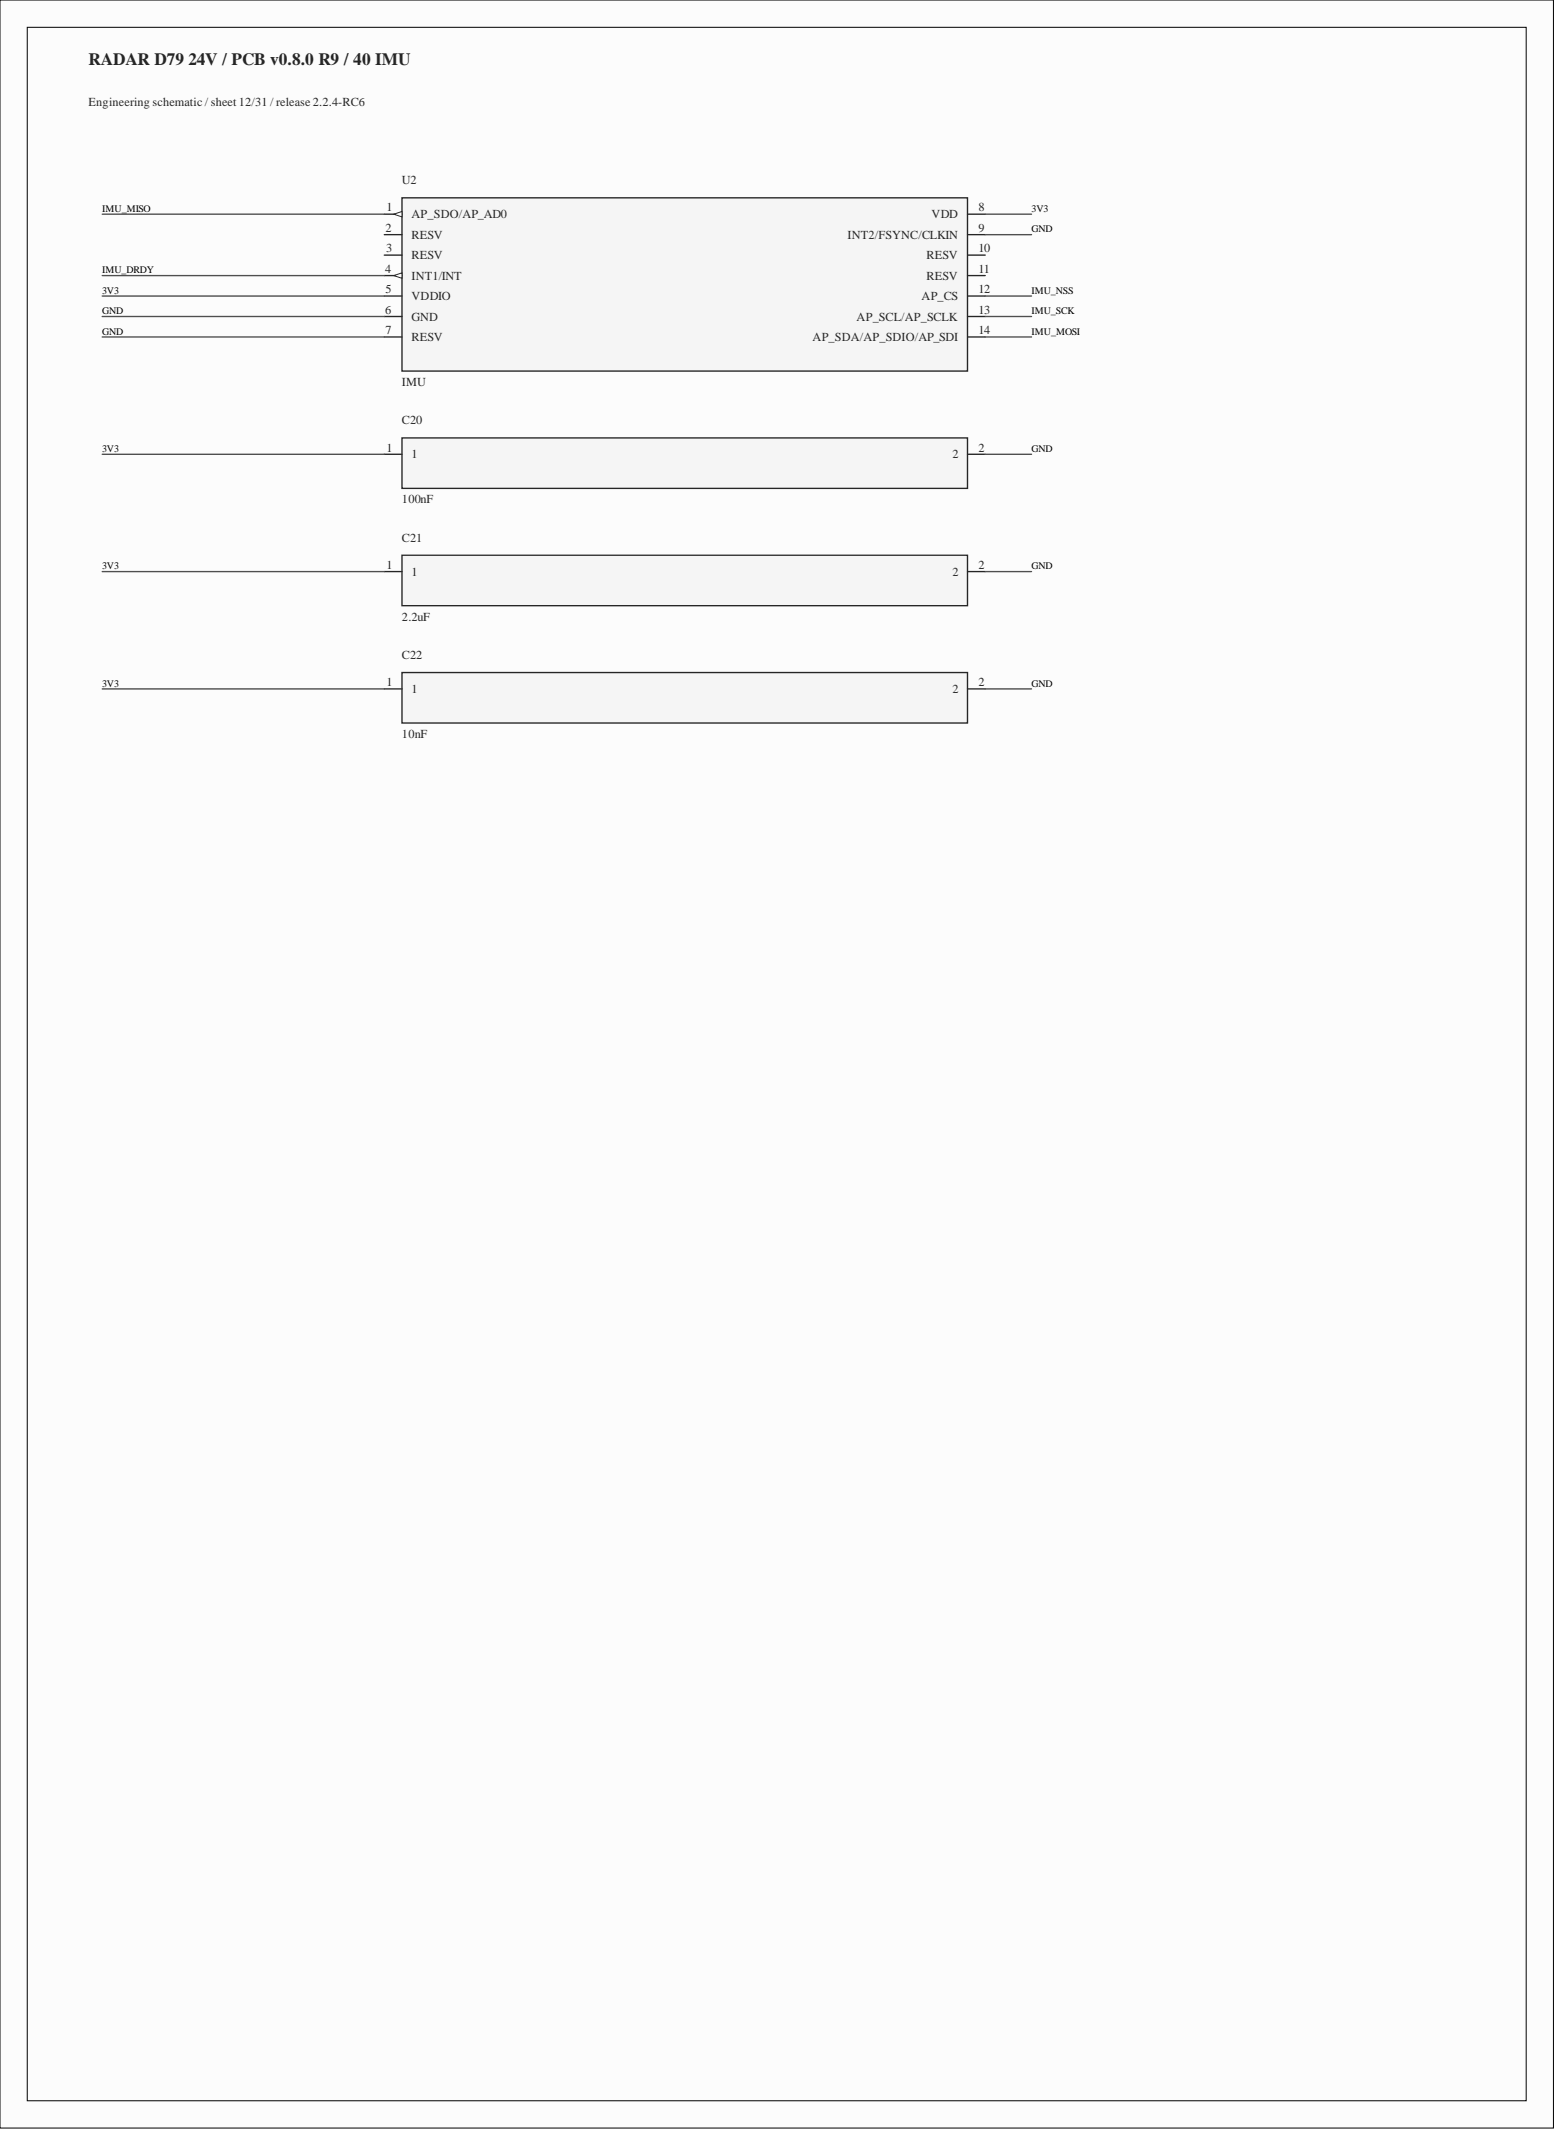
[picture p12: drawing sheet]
<svg xmlns="http://www.w3.org/2000/svg" width="289mm" height="396mm" viewBox="0 0 289 396" stroke-linecap="round" stroke-linejoin="round" font-family="sans-serif">
<path d="M0 0h288.6v395.4h-288.6z" fill-rule="evenodd" fill="#fcfcfc"/>
<path d="M0 0h288.6v395.4h-288.6z" fill="none" stroke="#000" stroke-width=".19"/>
<path d="M5.1 5.1h278.5v385.3h-278.5z" fill-rule="evenodd" fill="#fcfcfc"/>
<path d="M5.1 5.1h278.5v385.3h-278.5z" fill="none" stroke="#000" stroke-width=".19"/>
<path d="M74.7 36.8h105.1v32.2h-105.1z" fill-rule="evenodd" fill="#f5f5f5"/>
<path d="M74.7 36.8h105.1v32.2h-105.1z" fill="none" stroke="#262626" stroke-width=".25"/>
<path d="M71.4 39.8h3.3" fill="none" stroke="#282828" stroke-width=".25"/>
<path d="M73.2 39.8l1.5-.5v1z" fill="#fbfbfb"/>
<path d="M73.2 39.8l1.5-.5v1z" fill="none" stroke="#282828" stroke-width=".19"/>
<path d="M71.4 43.6h3.3M71.4 47.4h3.3M71.4 51.2h3.3" fill="none" stroke="#282828" stroke-width=".25"/>
<path d="M73.2 51.2l1.5-.5v1z" fill="#fbfbfb"/>
<path d="M73.2 51.2l1.5-.5v1z" fill="none" stroke="#282828" stroke-width=".19"/>
<path d="M179.8 39.8h3.2M71.4 55h3.3M71.4 58.8h3.3M179.8 55h3.2M179.8 58.8h3.2M179.8 43.6h3.2M179.8 47.4h3.2M179.8 51.2h3.2M71.4 62.6h3.3M179.8 62.6h3.2" fill="none" stroke="#282828" stroke-width=".25"/>
<path d="M19 39.8h52.4M183 39.8h8.7M19 51.2h52.4M19 55h52.4M19 58.8h52.4M183 55h8.7M183 58.8h8.7M183 43.6h8.7M19 62.6h52.4M183 62.6h8.7" fill="none" stroke="#4c4c4c" stroke-width=".25"/>
<path d="M74.7 81.4h105.1v9.4h-105.1z" fill-rule="evenodd" fill="#f5f5f5"/>
<path d="M74.7 81.4h105.1v9.4h-105.1z" fill="none" stroke="#262626" stroke-width=".25"/>
<path d="M71.4 84.4h3.3M179.8 84.4h3.2" fill="none" stroke="#282828" stroke-width=".25"/>
<path d="M19 84.4h52.4M183 84.4h8.7" fill="none" stroke="#4c4c4c" stroke-width=".25"/>
<path d="M74.7 103.2h105.1v9.4h-105.1z" fill-rule="evenodd" fill="#f5f5f5"/>
<path d="M74.7 103.2h105.1v9.4h-105.1z" fill="none" stroke="#262626" stroke-width=".25"/>
<path d="M71.4 106.2h3.3M179.8 106.2h3.2" fill="none" stroke="#282828" stroke-width=".25"/>
<path d="M19 106.2h52.4M183 106.2h8.7" fill="none" stroke="#4c4c4c" stroke-width=".25"/>
<path d="M74.7 125h105.1v9.4h-105.1z" fill-rule="evenodd" fill="#f5f5f5"/>
<path d="M74.7 125h105.1v9.4h-105.1z" fill="none" stroke="#262626" stroke-width=".25"/>
<path d="M71.4 128h3.3M179.8 128h3.2" fill="none" stroke="#282828" stroke-width=".25"/>
<path d="M19 128h52.4M183 128h8.7" fill="none" stroke="#4c4c4c" stroke-width=".25"/>
<text font-size="3.2" fill="#262626" x="16.5" y="12">RADAR D79 24V / PCB v0.8.0 R9 / 40 IMU</text>
<g font-size="2.3" fill="#262626">
<text x="16.5" y="19.8">Engineering schematic / sheet 12/31 / release 2.2.4-RC6</text>
<text x="74.7" y="34.2">U2</text>
<text x="74.7" y="71.7">IMU</text>
<text x="74.7" y="78.8">C20</text>
<text x="74.7" y="93.5">100nF</text>
<text x="74.7" y="100.6">C21</text>
<text x="74.7" y="115.3">2.2uF</text>
<text x="74.7" y="122.4">C22</text>
<text x="74.7" y="137.1">10nF</text>
</g>
<g font-size="2.3" fill="#282828">
<text x="71.8" y="39.3">1</text>
<text x="76.5" y="40.6">AP_SDO/AP_AD0</text>
<text x="173.1" y="40.6">VDD</text>
<text x="181.8" y="39.3">8</text>
<text x="71.6" y="43.1">2</text>
<text x="71.7" y="46.9">3</text>
<text x="76.5" y="44.4">RESV</text>
<text x="157.5" y="44.4">INT2/FSYNC/CLKIN</text>
<text x="181.8" y="43.1">9</text>
<text x="181.8" y="46.9">10</text>
<text x="71.6" y="50.7">4</text>
<text x="76.5" y="48.2">RESV</text>
<text x="76.5" y="52">INT1/INT</text>
<text x="172.2" y="48.2">RESV</text>
<text x="172.2" y="52">RESV</text>
<text x="181.8" y="50.7">11</text>
<text x="71.6" y="58.3">6</text>
<text x="71.6" y="54.5">5</text>
<text x="76.5" y="55.8">VDDIO</text>
<text x="76.5" y="59.6">GND</text>
<text x="159.2" y="59.6">AP_SCL/AP_SCLK</text>
<text x="171.2" y="55.8">AP_CS</text>
<text x="181.8" y="54.5">12</text>
<text x="181.8" y="58.3">13</text>
<text x="71.6" y="62.1">7</text>
<text x="76.5" y="63.4">RESV</text>
<text x="151" y="63.4">AP_SDA/AP_SDIO/AP_SDI</text>
<text x="181.8" y="62.1">14</text>
<text x="71.8" y="83.9">1</text>
<text x="181.8" y="83.9">2</text>
<text x="76.5" y="85.2">1</text>
<text x="177" y="85.2">2</text>
<text x="71.8" y="105.7">1</text>
<text x="76.5" y="107">1</text>
<text x="177" y="107">2</text>
<text x="181.8" y="105.7">2</text>
<text x="71.8" y="127.5">1</text>
<text x="76.5" y="128.8">1</text>
<text x="177" y="128.8">2</text>
<text x="181.8" y="127.5">2</text>
</g>
<g font-size="1.9">
<text x="19" y="39.4">IMU_MISO</text>
<text x="191.7" y="39.4">3V3</text>
<text x="191.7" y="43.2">GND</text>
<text x="19" y="50.8">IMU_DRDY</text>
<text x="19" y="54.6">3V3</text>
<text x="19" y="58.4">GND</text>
<text x="191.7" y="54.6">IMU_NSS</text>
<text x="191.7" y="58.4">IMU_SCK</text>
<text x="19" y="62.2">GND</text>
<text x="191.7" y="62.2">IMU_MOSI</text>
<text x="19" y="84">3V3</text>
<text x="191.7" y="84">GND</text>
<text x="19" y="105.8">3V3</text>
<text x="191.7" y="105.8">GND</text>
<text x="19" y="127.6">3V3</text>
<text x="191.7" y="127.6">GND</text>
</g>
</svg>
